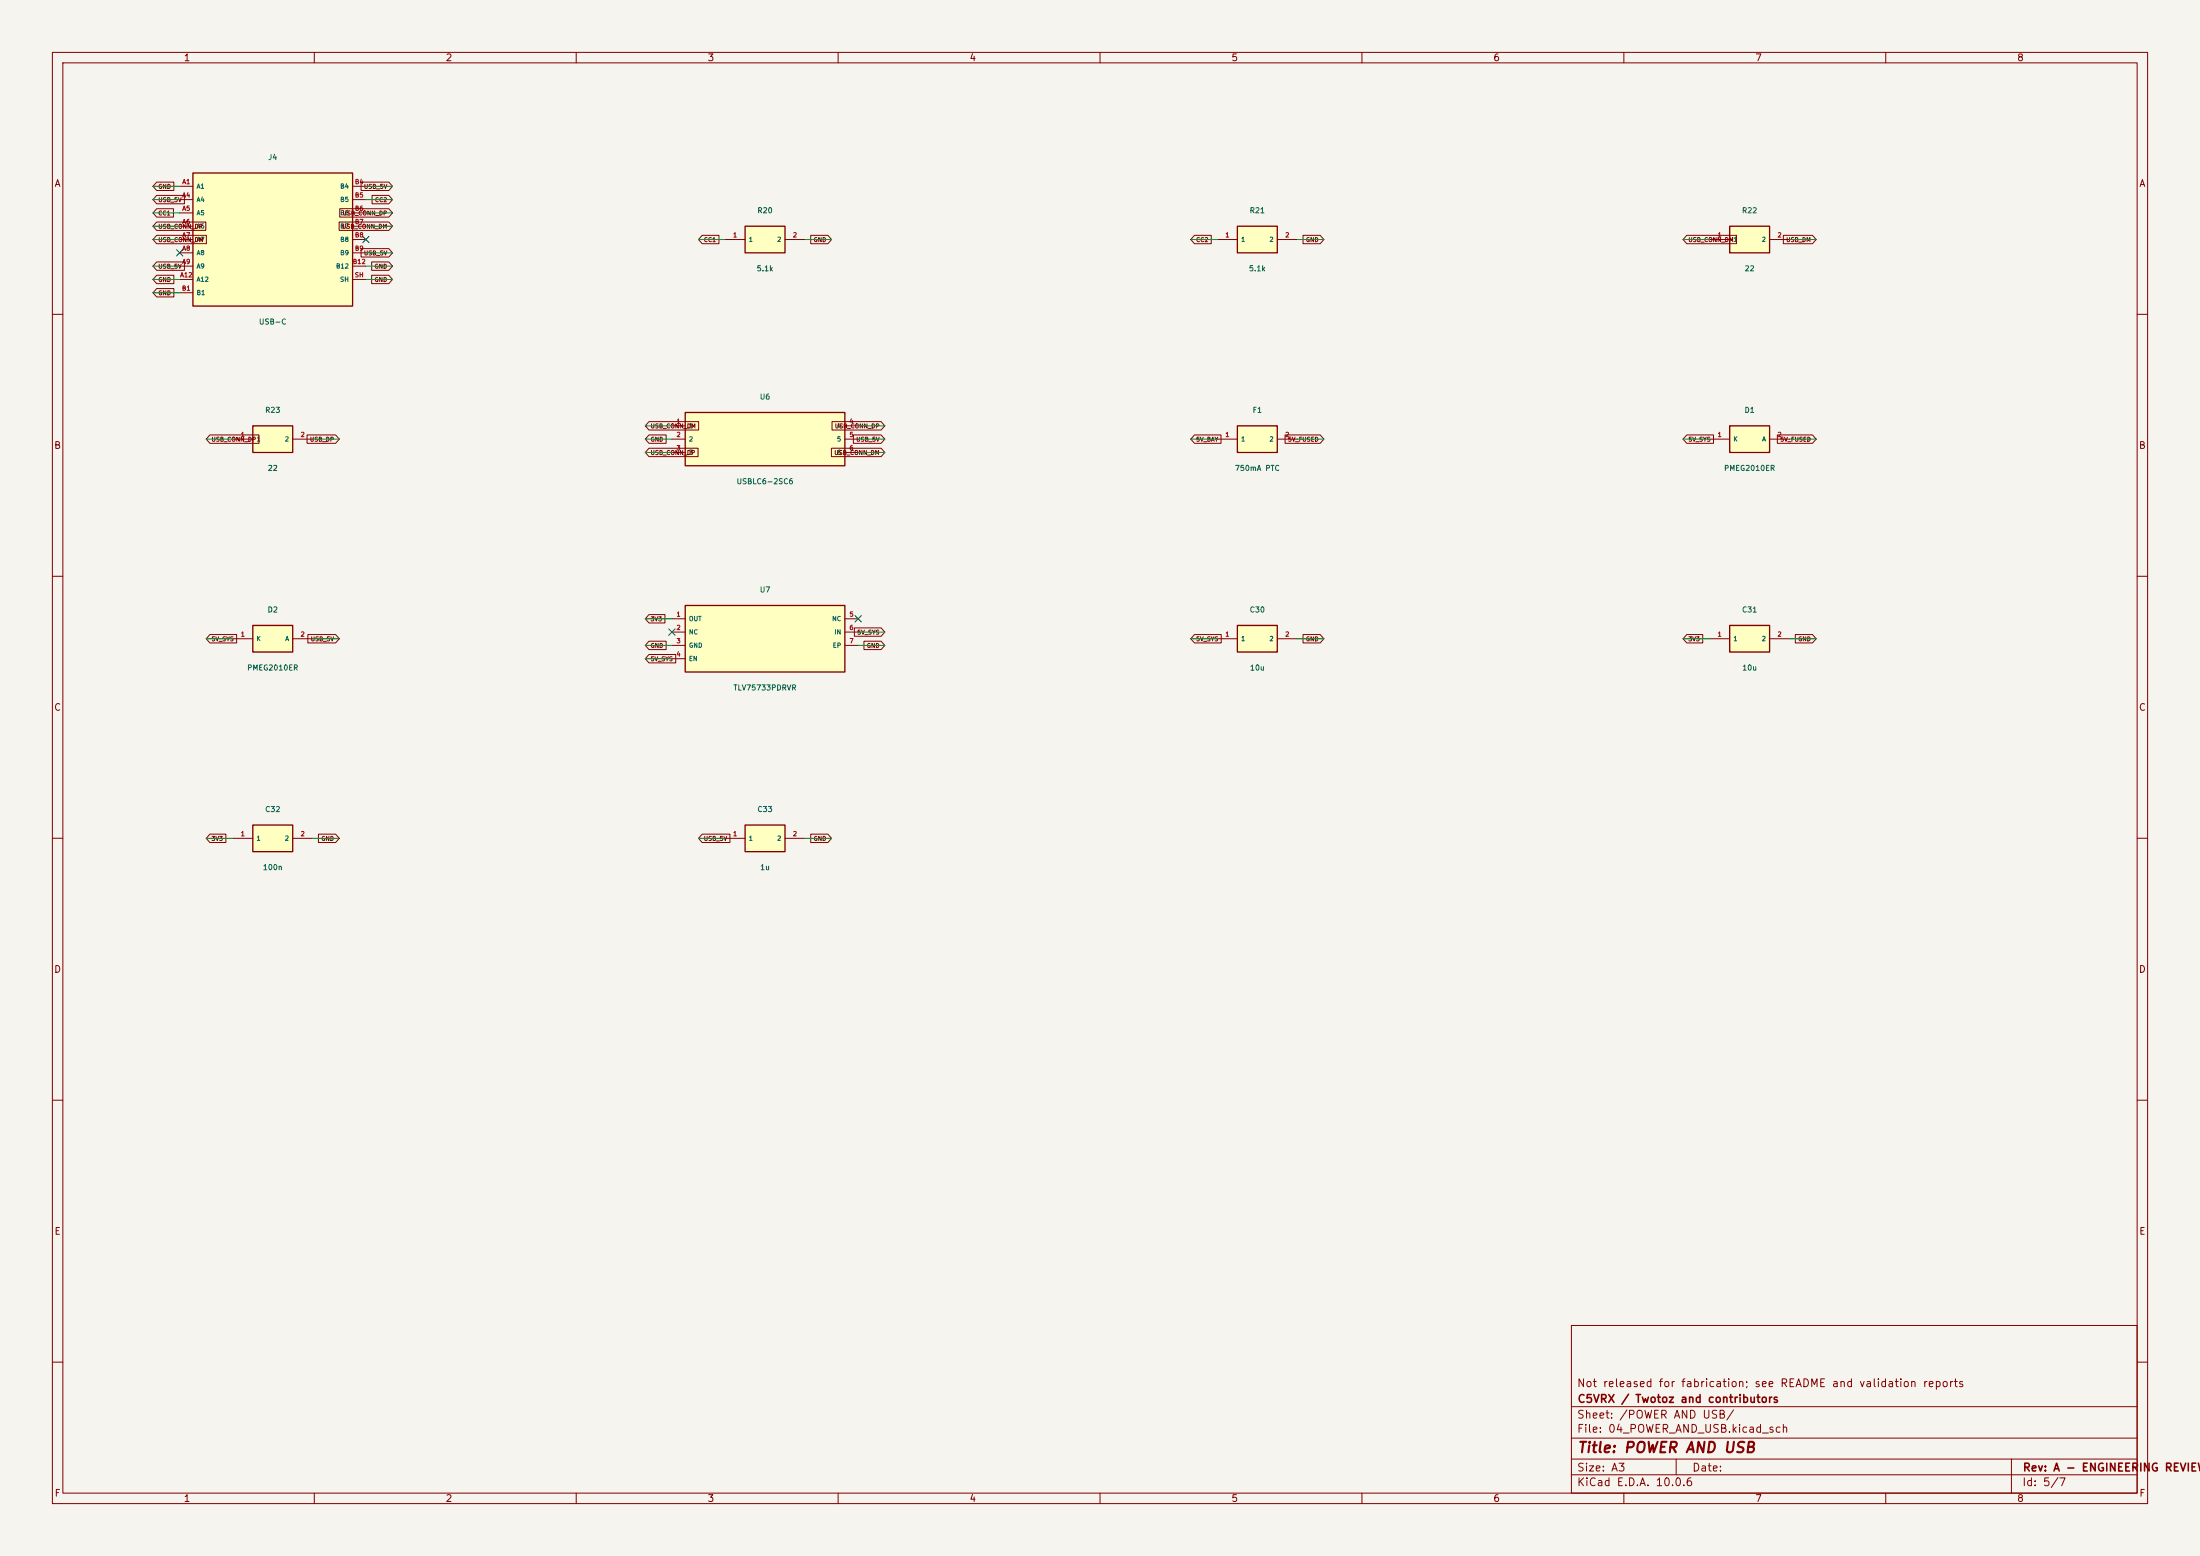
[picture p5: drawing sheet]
(kicad_sch (version 20260306) (generator "eeschema") (generator_version "10.0") (paper "A3") (title_block (title "POWER AND USB") (rev "A - ENGINEERING REVIEW") (company "C5VRX / Twotoz and contributors") (comment 1 "Not released for fabrication; see README and validation reports"))(lib_symbols (symbol "PRO:J4" (pin_names (offset 0.6)) (exclude_from_sim no) (in_bom yes) (on_board yes)(property "Reference" "J4" (at 0 14.7 0) (effects (font (size 1 1)) ))(property "Value" "USB-C" (at 0 -14.7 0) (effects (font (size 1 1)) ))(symbol "J4_0_1" (rectangle (start -15.24 12.7) (end 15.24 -12.7) (stroke (width 0.254) (type default)) (fill (type background))))(symbol "J4_1_1"(pin passive line (at -17.78 10.16 0) (length 2.54) (name "A1" (effects (font (size 0.85 0.85)) )) (number "A1" (effects (font (size 0.85 0.85)) )))(pin passive line (at -17.78 7.62 0) (length 2.54) (name "A4" (effects (font (size 0.85 0.85)) )) (number "A4" (effects (font (size 0.85 0.85)) )))(pin passive line (at -17.78 5.08 0) (length 2.54) (name "A5" (effects (font (size 0.85 0.85)) )) (number "A5" (effects (font (size 0.85 0.85)) )))(pin passive line (at -17.78 2.54 0) (length 2.54) (name "A6" (effects (font (size 0.85 0.85)) )) (number "A6" (effects (font (size 0.85 0.85)) )))(pin passive line (at -17.78 0.0 0) (length 2.54) (name "A7" (effects (font (size 0.85 0.85)) )) (number "A7" (effects (font (size 0.85 0.85)) )))(pin passive line (at -17.78 -2.539999999999999 0) (length 2.54) (name "A8" (effects (font (size 0.85 0.85)) )) (number "A8" (effects (font (size 0.85 0.85)) )))(pin passive line (at -17.78 -5.08 0) (length 2.54) (name "A9" (effects (font (size 0.85 0.85)) )) (number "A9" (effects (font (size 0.85 0.85)) )))(pin passive line (at -17.78 -7.620000000000001 0) (length 2.54) (name "A12" (effects (font (size 0.85 0.85)) )) (number "A12" (effects (font (size 0.85 0.85)) )))(pin passive line (at -17.78 -10.16 0) (length 2.54) (name "B1" (effects (font (size 0.85 0.85)) )) (number "B1" (effects (font (size 0.85 0.85)) )))(pin passive line (at 17.78 10.16 180) (length 2.54) (name "B4" (effects (font (size 0.85 0.85)) )) (number "B4" (effects (font (size 0.85 0.85)) )))(pin passive line (at 17.78 7.62 180) (length 2.54) (name "B5" (effects (font (size 0.85 0.85)) )) (number "B5" (effects (font (size 0.85 0.85)) )))(pin passive line (at 17.78 5.08 180) (length 2.54) (name "B6" (effects (font (size 0.85 0.85)) )) (number "B6" (effects (font (size 0.85 0.85)) )))(pin passive line (at 17.78 2.54 180) (length 2.54) (name "B7" (effects (font (size 0.85 0.85)) )) (number "B7" (effects (font (size 0.85 0.85)) )))(pin passive line (at 17.78 0.0 180) (length 2.54) (name "B8" (effects (font (size 0.85 0.85)) )) (number "B8" (effects (font (size 0.85 0.85)) )))(pin passive line (at 17.78 -2.539999999999999 180) (length 2.54) (name "B9" (effects (font (size 0.85 0.85)) )) (number "B9" (effects (font (size 0.85 0.85)) )))(pin passive line (at 17.78 -5.08 180) (length 2.54) (name "B12" (effects (font (size 0.85 0.85)) )) (number "B12" (effects (font (size 0.85 0.85)) )))(pin passive line (at 17.78 -7.620000000000001 180) (length 2.54) (name "SH" (effects (font (size 0.85 0.85)) )) (number "SH" (effects (font (size 0.85 0.85)) )))))(symbol "PRO:R20" (pin_names (offset 0.6)) (exclude_from_sim no) (in_bom yes) (on_board yes)(property "Reference" "R20" (at 0 4.54 0) (effects (font (size 1 1)) ))(property "Value" "5.1k" (at 0 -4.54 0) (effects (font (size 1 1)) ))(symbol "R20_0_1" (rectangle (start -3.81 2.54) (end 3.81 -2.54) (stroke (width 0.254) (type default)) (fill (type background))))(symbol "R20_1_1"(pin passive line (at -7.62 0 0) (length 3.81) (name "1" (effects (font (size 0.85 0.85)) )) (number "1" (effects (font (size 0.85 0.85)) )))(pin passive line (at 7.62 0 180) (length 3.81) (name "2" (effects (font (size 0.85 0.85)) )) (number "2" (effects (font (size 0.85 0.85)) )))))(symbol "PRO:R21" (pin_names (offset 0.6)) (exclude_from_sim no) (in_bom yes) (on_board yes)(property "Reference" "R21" (at 0 4.54 0) (effects (font (size 1 1)) ))(property "Value" "5.1k" (at 0 -4.54 0) (effects (font (size 1 1)) ))(symbol "R21_0_1" (rectangle (start -3.81 2.54) (end 3.81 -2.54) (stroke (width 0.254) (type default)) (fill (type background))))(symbol "R21_1_1"(pin passive line (at -7.62 0 0) (length 3.81) (name "1" (effects (font (size 0.85 0.85)) )) (number "1" (effects (font (size 0.85 0.85)) )))(pin passive line (at 7.62 0 180) (length 3.81) (name "2" (effects (font (size 0.85 0.85)) )) (number "2" (effects (font (size 0.85 0.85)) )))))(symbol "PRO:R22" (pin_names (offset 0.6)) (exclude_from_sim no) (in_bom yes) (on_board yes)(property "Reference" "R22" (at 0 4.54 0) (effects (font (size 1 1)) ))(property "Value" "22" (at 0 -4.54 0) (effects (font (size 1 1)) ))(symbol "R22_0_1" (rectangle (start -3.81 2.54) (end 3.81 -2.54) (stroke (width 0.254) (type default)) (fill (type background))))(symbol "R22_1_1"(pin passive line (at -7.62 0 0) (length 3.81) (name "1" (effects (font (size 0.85 0.85)) )) (number "1" (effects (font (size 0.85 0.85)) )))(pin passive line (at 7.62 0 180) (length 3.81) (name "2" (effects (font (size 0.85 0.85)) )) (number "2" (effects (font (size 0.85 0.85)) )))))(symbol "PRO:R23" (pin_names (offset 0.6)) (exclude_from_sim no) (in_bom yes) (on_board yes)(property "Reference" "R23" (at 0 4.54 0) (effects (font (size 1 1)) ))(property "Value" "22" (at 0 -4.54 0) (effects (font (size 1 1)) ))(symbol "R23_0_1" (rectangle (start -3.81 2.54) (end 3.81 -2.54) (stroke (width 0.254) (type default)) (fill (type background))))(symbol "R23_1_1"(pin passive line (at -7.62 0 0) (length 3.81) (name "1" (effects (font (size 0.85 0.85)) )) (number "1" (effects (font (size 0.85 0.85)) )))(pin passive line (at 7.62 0 180) (length 3.81) (name "2" (effects (font (size 0.85 0.85)) )) (number "2" (effects (font (size 0.85 0.85)) )))))(symbol "PRO:U6" (pin_names (offset 0.6)) (exclude_from_sim no) (in_bom yes) (on_board yes)(property "Reference" "U6" (at 0 7.08 0) (effects (font (size 1 1)) ))(property "Value" "USBLC6-2SC6" (at 0 -7.08 0) (effects (font (size 1 1)) ))(symbol "U6_0_1" (rectangle (start -15.24 5.08) (end 15.24 -5.08) (stroke (width 0.254) (type default)) (fill (type background))))(symbol "U6_1_1"(pin passive line (at -17.78 2.54 0) (length 2.54) (name "1" (effects (font (size 0.85 0.85)) )) (number "1" (effects (font (size 0.85 0.85)) )))(pin passive line (at -17.78 0.0 0) (length 2.54) (name "2" (effects (font (size 0.85 0.85)) )) (number "2" (effects (font (size 0.85 0.85)) )))(pin passive line (at -17.78 -2.54 0) (length 2.54) (name "3" (effects (font (size 0.85 0.85)) )) (number "3" (effects (font (size 0.85 0.85)) )))(pin passive line (at 17.78 2.54 180) (length 2.54) (name "4" (effects (font (size 0.85 0.85)) )) (number "4" (effects (font (size 0.85 0.85)) )))(pin passive line (at 17.78 0.0 180) (length 2.54) (name "5" (effects (font (size 0.85 0.85)) )) (number "5" (effects (font (size 0.85 0.85)) )))(pin passive line (at 17.78 -2.54 180) (length 2.54) (name "6" (effects (font (size 0.85 0.85)) )) (number "6" (effects (font (size 0.85 0.85)) )))))(symbol "PRO:F1" (pin_names (offset 0.6)) (exclude_from_sim no) (in_bom yes) (on_board yes)(property "Reference" "F1" (at 0 4.54 0) (effects (font (size 1 1)) ))(property "Value" "750mA PTC" (at 0 -4.54 0) (effects (font (size 1 1)) ))(symbol "F1_0_1" (rectangle (start -3.81 2.54) (end 3.81 -2.54) (stroke (width 0.254) (type default)) (fill (type background))))(symbol "F1_1_1"(pin passive line (at -7.62 0 0) (length 3.81) (name "1" (effects (font (size 0.85 0.85)) )) (number "1" (effects (font (size 0.85 0.85)) )))(pin passive line (at 7.62 0 180) (length 3.81) (name "2" (effects (font (size 0.85 0.85)) )) (number "2" (effects (font (size 0.85 0.85)) )))))(symbol "PRO:D1" (pin_names (offset 0.6)) (exclude_from_sim no) (in_bom yes) (on_board yes)(property "Reference" "D1" (at 0 4.54 0) (effects (font (size 1 1)) ))(property "Value" "PMEG2010ER" (at 0 -4.54 0) (effects (font (size 1 1)) ))(symbol "D1_0_1" (rectangle (start -3.81 2.54) (end 3.81 -2.54) (stroke (width 0.254) (type default)) (fill (type background))))(symbol "D1_1_1"(pin passive line (at -7.62 0 0) (length 3.81) (name "K" (effects (font (size 0.85 0.85)) )) (number "1" (effects (font (size 0.85 0.85)) )))(pin passive line (at 7.62 0 180) (length 3.81) (name "A" (effects (font (size 0.85 0.85)) )) (number "2" (effects (font (size 0.85 0.85)) )))))(symbol "PRO:D2" (pin_names (offset 0.6)) (exclude_from_sim no) (in_bom yes) (on_board yes)(property "Reference" "D2" (at 0 4.54 0) (effects (font (size 1 1)) ))(property "Value" "PMEG2010ER" (at 0 -4.54 0) (effects (font (size 1 1)) ))(symbol "D2_0_1" (rectangle (start -3.81 2.54) (end 3.81 -2.54) (stroke (width 0.254) (type default)) (fill (type background))))(symbol "D2_1_1"(pin passive line (at -7.62 0 0) (length 3.81) (name "K" (effects (font (size 0.85 0.85)) )) (number "1" (effects (font (size 0.85 0.85)) )))(pin passive line (at 7.62 0 180) (length 3.81) (name "A" (effects (font (size 0.85 0.85)) )) (number "2" (effects (font (size 0.85 0.85)) )))))(symbol "PRO:U7" (pin_names (offset 0.6)) (exclude_from_sim no) (in_bom yes) (on_board yes)(property "Reference" "U7" (at 0 8.35 0) (effects (font (size 1 1)) ))(property "Value" "TLV75733PDRVR" (at 0 -8.35 0) (effects (font (size 1 1)) ))(symbol "U7_0_1" (rectangle (start -15.24 6.35) (end 15.24 -6.35) (stroke (width 0.254) (type default)) (fill (type background))))(symbol "U7_1_1"(pin passive line (at -17.78 3.81 0) (length 2.54) (name "OUT" (effects (font (size 0.85 0.85)) )) (number "1" (effects (font (size 0.85 0.85)) )))(pin passive line (at -17.78 1.27 0) (length 2.54) (name "NC" (effects (font (size 0.85 0.85)) )) (number "2" (effects (font (size 0.85 0.85)) )))(pin passive line (at -17.78 -1.27 0) (length 2.54) (name "GND" (effects (font (size 0.85 0.85)) )) (number "3" (effects (font (size 0.85 0.85)) )))(pin passive line (at -17.78 -3.81 0) (length 2.54) (name "EN" (effects (font (size 0.85 0.85)) )) (number "4" (effects (font (size 0.85 0.85)) )))(pin passive line (at 17.78 3.81 180) (length 2.54) (name "NC" (effects (font (size 0.85 0.85)) )) (number "5" (effects (font (size 0.85 0.85)) )))(pin passive line (at 17.78 1.27 180) (length 2.54) (name "IN" (effects (font (size 0.85 0.85)) )) (number "6" (effects (font (size 0.85 0.85)) )))(pin passive line (at 17.78 -1.27 180) (length 2.54) (name "EP" (effects (font (size 0.85 0.85)) )) (number "7" (effects (font (size 0.85 0.85)) )))))(symbol "PRO:C30" (pin_names (offset 0.6)) (exclude_from_sim no) (in_bom yes) (on_board yes)(property "Reference" "C30" (at 0 4.54 0) (effects (font (size 1 1)) ))(property "Value" "10u" (at 0 -4.54 0) (effects (font (size 1 1)) ))(symbol "C30_0_1" (rectangle (start -3.81 2.54) (end 3.81 -2.54) (stroke (width 0.254) (type default)) (fill (type background))))(symbol "C30_1_1"(pin passive line (at -7.62 0 0) (length 3.81) (name "1" (effects (font (size 0.85 0.85)) )) (number "1" (effects (font (size 0.85 0.85)) )))(pin passive line (at 7.62 0 180) (length 3.81) (name "2" (effects (font (size 0.85 0.85)) )) (number "2" (effects (font (size 0.85 0.85)) )))))(symbol "PRO:C31" (pin_names (offset 0.6)) (exclude_from_sim no) (in_bom yes) (on_board yes)(property "Reference" "C31" (at 0 4.54 0) (effects (font (size 1 1)) ))(property "Value" "10u" (at 0 -4.54 0) (effects (font (size 1 1)) ))(symbol "C31_0_1" (rectangle (start -3.81 2.54) (end 3.81 -2.54) (stroke (width 0.254) (type default)) (fill (type background))))(symbol "C31_1_1"(pin passive line (at -7.62 0 0) (length 3.81) (name "1" (effects (font (size 0.85 0.85)) )) (number "1" (effects (font (size 0.85 0.85)) )))(pin passive line (at 7.62 0 180) (length 3.81) (name "2" (effects (font (size 0.85 0.85)) )) (number "2" (effects (font (size 0.85 0.85)) )))))(symbol "PRO:C32" (pin_names (offset 0.6)) (exclude_from_sim no) (in_bom yes) (on_board yes)(property "Reference" "C32" (at 0 4.54 0) (effects (font (size 1 1)) ))(property "Value" "100n" (at 0 -4.54 0) (effects (font (size 1 1)) ))(symbol "C32_0_1" (rectangle (start -3.81 2.54) (end 3.81 -2.54) (stroke (width 0.254) (type default)) (fill (type background))))(symbol "C32_1_1"(pin passive line (at -7.62 0 0) (length 3.81) (name "1" (effects (font (size 0.85 0.85)) )) (number "1" (effects (font (size 0.85 0.85)) )))(pin passive line (at 7.62 0 180) (length 3.81) (name "2" (effects (font (size 0.85 0.85)) )) (number "2" (effects (font (size 0.85 0.85)) )))))(symbol "PRO:C33" (pin_names (offset 0.6)) (exclude_from_sim no) (in_bom yes) (on_board yes)(property "Reference" "C33" (at 0 4.54 0) (effects (font (size 1 1)) ))(property "Value" "1u" (at 0 -4.54 0) (effects (font (size 1 1)) ))(symbol "C33_0_1" (rectangle (start -3.81 2.54) (end 3.81 -2.54) (stroke (width 0.254) (type default)) (fill (type background))))(symbol "C33_1_1"(pin passive line (at -7.62 0 0) (length 3.81) (name "1" (effects (font (size 0.85 0.85)) )) (number "1" (effects (font (size 0.85 0.85)) )))(pin passive line (at 7.62 0 180) (length 3.81) (name "2" (effects (font (size 0.85 0.85)) )) (number "2" (effects (font (size 0.85 0.85)) ))))))(symbol (lib_id "PRO:J4") (at 52.07 45.72 0) (unit 1) (exclude_from_sim no) (in_bom yes) (on_board yes) (dnp no)(property "Reference" "J4" (at 52.07 30.019999999999996 0) (effects (font (size 1 1)) ))(property "Value" "USB-C" (at 52.07 61.42 0) (effects (font (size 1 1)) ))(property "Footprint" "PRO:Connector_USB__USB_C_Receptacle_HRO_TYPE-C-31-M-12" (at 52.07 45.72 0) (effects (font (size 1 1)) (hide yes)))(property "Datasheet" "" (at 52.07 45.72 0) (effects (font (size 1 1)) (hide yes)))(property "MPN" "TYPE-C-31-M-12" (at 52.07 45.72 0) (effects (font (size 1 1)) (hide yes)))(pin "A1")(pin "A4")(pin "A5")(pin "A6")(pin "A7")(pin "A8")(pin "A9")(pin "A12")(pin "B1")(pin "B4")(pin "B5")(pin "B6")(pin "B7")(pin "B8")(pin "B9")(pin "B12")(pin "SH"))(wire (pts (xy 34.29 35.56) (xy 29.21 35.56)) (stroke (width 0) (type default)))(global_label "GND" (shape input) (at 29.21 35.56 0) (effects (font (size 0.8 0.8)) (justify left))(property "Intersheetrefs" "${INTERSHEET_REFS}" (at 29.21 35.56 0) (effects (font (size 0.8 0.8)) (hide yes))))(wire (pts (xy 34.29 38.1) (xy 29.21 38.1)) (stroke (width 0) (type default)))(global_label "USB_5V" (shape input) (at 29.21 38.1 0) (effects (font (size 0.8 0.8)) (justify left))(property "Intersheetrefs" "${INTERSHEET_REFS}" (at 29.21 38.1 0) (effects (font (size 0.8 0.8)) (hide yes))))(wire (pts (xy 34.29 40.64) (xy 29.21 40.64)) (stroke (width 0) (type default)))(global_label "CC1" (shape input) (at 29.21 40.64 0) (effects (font (size 0.8 0.8)) (justify left))(property "Intersheetrefs" "${INTERSHEET_REFS}" (at 29.21 40.64 0) (effects (font (size 0.8 0.8)) (hide yes))))(wire (pts (xy 34.29 43.18) (xy 29.21 43.18)) (stroke (width 0) (type default)))(global_label "USB_CONN_DP" (shape input) (at 29.21 43.18 0) (effects (font (size 0.8 0.8)) (justify left))(property "Intersheetrefs" "${INTERSHEET_REFS}" (at 29.21 43.18 0) (effects (font (size 0.8 0.8)) (hide yes))))(wire (pts (xy 34.29 45.72) (xy 29.21 45.72)) (stroke (width 0) (type default)))(global_label "USB_CONN_DM" (shape input) (at 29.21 45.72 0) (effects (font (size 0.8 0.8)) (justify left))(property "Intersheetrefs" "${INTERSHEET_REFS}" (at 29.21 45.72 0) (effects (font (size 0.8 0.8)) (hide yes))))(no_connect (at 34.29 48.26))(wire (pts (xy 34.29 50.8) (xy 29.21 50.8)) (stroke (width 0) (type default)))(global_label "USB_5V" (shape input) (at 29.21 50.8 0) (effects (font (size 0.8 0.8)) (justify left))(property "Intersheetrefs" "${INTERSHEET_REFS}" (at 29.21 50.8 0) (effects (font (size 0.8 0.8)) (hide yes))))(wire (pts (xy 34.29 53.34) (xy 29.21 53.34)) (stroke (width 0) (type default)))(global_label "GND" (shape input) (at 29.21 53.34 0) (effects (font (size 0.8 0.8)) (justify left))(property "Intersheetrefs" "${INTERSHEET_REFS}" (at 29.21 53.34 0) (effects (font (size 0.8 0.8)) (hide yes))))(wire (pts (xy 34.29 55.88) (xy 29.21 55.88)) (stroke (width 0) (type default)))(global_label "GND" (shape input) (at 29.21 55.88 0) (effects (font (size 0.8 0.8)) (justify left))(property "Intersheetrefs" "${INTERSHEET_REFS}" (at 29.21 55.88 0) (effects (font (size 0.8 0.8)) (hide yes))))(wire (pts (xy 69.85 35.56) (xy 74.93 35.56)) (stroke (width 0) (type default)))(global_label "USB_5V" (shape input) (at 74.93 35.56 180) (effects (font (size 0.8 0.8)) (justify right))(property "Intersheetrefs" "${INTERSHEET_REFS}" (at 74.93 35.56 0) (effects (font (size 0.8 0.8)) (hide yes))))(wire (pts (xy 69.85 38.1) (xy 74.93 38.1)) (stroke (width 0) (type default)))(global_label "CC2" (shape input) (at 74.93 38.1 180) (effects (font (size 0.8 0.8)) (justify right))(property "Intersheetrefs" "${INTERSHEET_REFS}" (at 74.93 38.1 0) (effects (font (size 0.8 0.8)) (hide yes))))(wire (pts (xy 69.85 40.64) (xy 74.93 40.64)) (stroke (width 0) (type default)))(global_label "USB_CONN_DP" (shape input) (at 74.93 40.64 180) (effects (font (size 0.8 0.8)) (justify right))(property "Intersheetrefs" "${INTERSHEET_REFS}" (at 74.93 40.64 0) (effects (font (size 0.8 0.8)) (hide yes))))(wire (pts (xy 69.85 43.18) (xy 74.93 43.18)) (stroke (width 0) (type default)))(global_label "USB_CONN_DM" (shape input) (at 74.93 43.18 180) (effects (font (size 0.8 0.8)) (justify right))(property "Intersheetrefs" "${INTERSHEET_REFS}" (at 74.93 43.18 0) (effects (font (size 0.8 0.8)) (hide yes))))(no_connect (at 69.85 45.72))(wire (pts (xy 69.85 48.26) (xy 74.93 48.26)) (stroke (width 0) (type default)))(global_label "USB_5V" (shape input) (at 74.93 48.26 180) (effects (font (size 0.8 0.8)) (justify right))(property "Intersheetrefs" "${INTERSHEET_REFS}" (at 74.93 48.26 0) (effects (font (size 0.8 0.8)) (hide yes))))(wire (pts (xy 69.85 50.8) (xy 74.93 50.8)) (stroke (width 0) (type default)))(global_label "GND" (shape input) (at 74.93 50.8 180) (effects (font (size 0.8 0.8)) (justify right))(property "Intersheetrefs" "${INTERSHEET_REFS}" (at 74.93 50.8 0) (effects (font (size 0.8 0.8)) (hide yes))))(wire (pts (xy 69.85 53.34) (xy 74.93 53.34)) (stroke (width 0) (type default)))(global_label "GND" (shape input) (at 74.93 53.34 180) (effects (font (size 0.8 0.8)) (justify right))(property "Intersheetrefs" "${INTERSHEET_REFS}" (at 74.93 53.34 0) (effects (font (size 0.8 0.8)) (hide yes))))(symbol (lib_id "PRO:R20") (at 146.05 45.72 0) (unit 1) (exclude_from_sim no) (in_bom yes) (on_board yes) (dnp no)(property "Reference" "R20" (at 146.05 40.18 0) (effects (font (size 1 1)) ))(property "Value" "5.1k" (at 146.05 51.26 0) (effects (font (size 1 1)) ))(property "Footprint" "PRO:Resistor_SMD__R_0402_1005Metric" (at 146.05 45.72 0) (effects (font (size 1 1)) (hide yes)))(property "Datasheet" "" (at 146.05 45.72 0) (effects (font (size 1 1)) (hide yes)))(property "MPN" "RC0402FR-075K1L" (at 146.05 45.72 0) (effects (font (size 1 1)) (hide yes)))(pin "1")(pin "2"))(wire (pts (xy 138.43 45.72) (xy 133.35 45.72)) (stroke (width 0) (type default)))(global_label "CC1" (shape input) (at 133.35 45.72 0) (effects (font (size 0.8 0.8)) (justify left))(property "Intersheetrefs" "${INTERSHEET_REFS}" (at 133.35 45.72 0) (effects (font (size 0.8 0.8)) (hide yes))))(wire (pts (xy 153.67 45.72) (xy 158.75 45.72)) (stroke (width 0) (type default)))(global_label "GND" (shape input) (at 158.75 45.72 180) (effects (font (size 0.8 0.8)) (justify right))(property "Intersheetrefs" "${INTERSHEET_REFS}" (at 158.75 45.72 0) (effects (font (size 0.8 0.8)) (hide yes))))(symbol (lib_id "PRO:R21") (at 240.03 45.72 0) (unit 1) (exclude_from_sim no) (in_bom yes) (on_board yes) (dnp no)(property "Reference" "R21" (at 240.03 40.18 0) (effects (font (size 1 1)) ))(property "Value" "5.1k" (at 240.03 51.26 0) (effects (font (size 1 1)) ))(property "Footprint" "PRO:Resistor_SMD__R_0402_1005Metric" (at 240.03 45.72 0) (effects (font (size 1 1)) (hide yes)))(property "Datasheet" "" (at 240.03 45.72 0) (effects (font (size 1 1)) (hide yes)))(property "MPN" "RC0402FR-075K1L" (at 240.03 45.72 0) (effects (font (size 1 1)) (hide yes)))(pin "1")(pin "2"))(wire (pts (xy 232.41 45.72) (xy 227.33 45.72)) (stroke (width 0) (type default)))(global_label "CC2" (shape input) (at 227.33 45.72 0) (effects (font (size 0.8 0.8)) (justify left))(property "Intersheetrefs" "${INTERSHEET_REFS}" (at 227.33 45.72 0) (effects (font (size 0.8 0.8)) (hide yes))))(wire (pts (xy 247.65 45.72) (xy 252.73 45.72)) (stroke (width 0) (type default)))(global_label "GND" (shape input) (at 252.73 45.72 180) (effects (font (size 0.8 0.8)) (justify right))(property "Intersheetrefs" "${INTERSHEET_REFS}" (at 252.73 45.72 0) (effects (font (size 0.8 0.8)) (hide yes))))(symbol (lib_id "PRO:R22") (at 334.01 45.72 0) (unit 1) (exclude_from_sim no) (in_bom yes) (on_board yes) (dnp no)(property "Reference" "R22" (at 334.01 40.18 0) (effects (font (size 1 1)) ))(property "Value" "22" (at 334.01 51.26 0) (effects (font (size 1 1)) ))(property "Footprint" "PRO:Resistor_SMD__R_0402_1005Metric" (at 334.01 45.72 0) (effects (font (size 1 1)) (hide yes)))(property "Datasheet" "" (at 334.01 45.72 0) (effects (font (size 1 1)) (hide yes)))(property "MPN" "RC0402FR-0722RL" (at 334.01 45.72 0) (effects (font (size 1 1)) (hide yes)))(pin "1")(pin "2"))(wire (pts (xy 326.39 45.72) (xy 321.31 45.72)) (stroke (width 0) (type default)))(global_label "USB_CONN_DM" (shape input) (at 321.31 45.72 0) (effects (font (size 0.8 0.8)) (justify left))(property "Intersheetrefs" "${INTERSHEET_REFS}" (at 321.31 45.72 0) (effects (font (size 0.8 0.8)) (hide yes))))(wire (pts (xy 341.63 45.72) (xy 346.71 45.72)) (stroke (width 0) (type default)))(global_label "USB_DM" (shape input) (at 346.71 45.72 180) (effects (font (size 0.8 0.8)) (justify right))(property "Intersheetrefs" "${INTERSHEET_REFS}" (at 346.71 45.72 0) (effects (font (size 0.8 0.8)) (hide yes))))(symbol (lib_id "PRO:R23") (at 52.07 83.82000000000001 0) (unit 1) (exclude_from_sim no) (in_bom yes) (on_board yes) (dnp no)(property "Reference" "R23" (at 52.07 78.28 0) (effects (font (size 1 1)) ))(property "Value" "22" (at 52.07 89.36000000000001 0) (effects (font (size 1 1)) ))(property "Footprint" "PRO:Resistor_SMD__R_0402_1005Metric" (at 52.07 83.82000000000001 0) (effects (font (size 1 1)) (hide yes)))(property "Datasheet" "" (at 52.07 83.82000000000001 0) (effects (font (size 1 1)) (hide yes)))(property "MPN" "RC0402FR-0722RL" (at 52.07 83.82000000000001 0) (effects (font (size 1 1)) (hide yes)))(pin "1")(pin "2"))(wire (pts (xy 44.45 83.82) (xy 39.37 83.82)) (stroke (width 0) (type default)))(global_label "USB_CONN_DP" (shape input) (at 39.37 83.82 0) (effects (font (size 0.8 0.8)) (justify left))(property "Intersheetrefs" "${INTERSHEET_REFS}" (at 39.37 83.82 0) (effects (font (size 0.8 0.8)) (hide yes))))(wire (pts (xy 59.69 83.82) (xy 64.77 83.82)) (stroke (width 0) (type default)))(global_label "USB_DP" (shape input) (at 64.77 83.82 180) (effects (font (size 0.8 0.8)) (justify right))(property "Intersheetrefs" "${INTERSHEET_REFS}" (at 64.77 83.82 0) (effects (font (size 0.8 0.8)) (hide yes))))(symbol (lib_id "PRO:U6") (at 146.05 83.82000000000001 0) (unit 1) (exclude_from_sim no) (in_bom yes) (on_board yes) (dnp no)(property "Reference" "U6" (at 146.05 75.74000000000001 0) (effects (font (size 1 1)) ))(property "Value" "USBLC6-2SC6" (at 146.05 91.9 0) (effects (font (size 1 1)) ))(property "Footprint" "PRO:Package_TO_SOT_SMD__SOT-23-6" (at 146.05 83.82000000000001 0) (effects (font (size 1 1)) (hide yes)))(property "Datasheet" "" (at 146.05 83.82000000000001 0) (effects (font (size 1 1)) (hide yes)))(property "MPN" "USBLC6-2SC6" (at 146.05 83.82000000000001 0) (effects (font (size 1 1)) (hide yes)))(pin "1")(pin "2")(pin "3")(pin "4")(pin "5")(pin "6"))(wire (pts (xy 128.27 81.28) (xy 123.19 81.28)) (stroke (width 0) (type default)))(global_label "USB_CONN_DM" (shape input) (at 123.19 81.28 0) (effects (font (size 0.8 0.8)) (justify left))(property "Intersheetrefs" "${INTERSHEET_REFS}" (at 123.19 81.28 0) (effects (font (size 0.8 0.8)) (hide yes))))(wire (pts (xy 128.27 83.82) (xy 123.19 83.82)) (stroke (width 0) (type default)))(global_label "GND" (shape input) (at 123.19 83.82 0) (effects (font (size 0.8 0.8)) (justify left))(property "Intersheetrefs" "${INTERSHEET_REFS}" (at 123.19 83.82 0) (effects (font (size 0.8 0.8)) (hide yes))))(wire (pts (xy 128.27 86.36) (xy 123.19 86.36)) (stroke (width 0) (type default)))(global_label "USB_CONN_DP" (shape input) (at 123.19 86.36 0) (effects (font (size 0.8 0.8)) (justify left))(property "Intersheetrefs" "${INTERSHEET_REFS}" (at 123.19 86.36 0) (effects (font (size 0.8 0.8)) (hide yes))))(wire (pts (xy 163.83 81.28) (xy 168.91 81.28)) (stroke (width 0) (type default)))(global_label "USB_CONN_DP" (shape input) (at 168.91 81.28 180) (effects (font (size 0.8 0.8)) (justify right))(property "Intersheetrefs" "${INTERSHEET_REFS}" (at 168.91 81.28 0) (effects (font (size 0.8 0.8)) (hide yes))))(wire (pts (xy 163.83 83.82) (xy 168.91 83.82)) (stroke (width 0) (type default)))(global_label "USB_5V" (shape input) (at 168.91 83.82 180) (effects (font (size 0.8 0.8)) (justify right))(property "Intersheetrefs" "${INTERSHEET_REFS}" (at 168.91 83.82 0) (effects (font (size 0.8 0.8)) (hide yes))))(wire (pts (xy 163.83 86.36) (xy 168.91 86.36)) (stroke (width 0) (type default)))(global_label "USB_CONN_DM" (shape input) (at 168.91 86.36 180) (effects (font (size 0.8 0.8)) (justify right))(property "Intersheetrefs" "${INTERSHEET_REFS}" (at 168.91 86.36 0) (effects (font (size 0.8 0.8)) (hide yes))))(symbol (lib_id "PRO:F1") (at 240.03 83.82000000000001 0) (unit 1) (exclude_from_sim no) (in_bom yes) (on_board yes) (dnp no)(property "Reference" "F1" (at 240.03 78.28 0) (effects (font (size 1 1)) ))(property "Value" "750mA PTC" (at 240.03 89.36000000000001 0) (effects (font (size 1 1)) ))(property "Footprint" "PRO:Fuse__Fuse_1206_3216Metric" (at 240.03 83.82000000000001 0) (effects (font (size 1 1)) (hide yes)))(property "Datasheet" "" (at 240.03 83.82000000000001 0) (effects (font (size 1 1)) (hide yes)))(property "MPN" "1206L075/13.2WR" (at 240.03 83.82000000000001 0) (effects (font (size 1 1)) (hide yes)))(pin "1")(pin "2"))(wire (pts (xy 232.41 83.82) (xy 227.33 83.82)) (stroke (width 0) (type default)))(global_label "5V_BAY" (shape input) (at 227.33 83.82 0) (effects (font (size 0.8 0.8)) (justify left))(property "Intersheetrefs" "${INTERSHEET_REFS}" (at 227.33 83.82 0) (effects (font (size 0.8 0.8)) (hide yes))))(wire (pts (xy 247.65 83.82) (xy 252.73 83.82)) (stroke (width 0) (type default)))(global_label "5V_FUSED" (shape input) (at 252.73 83.82 180) (effects (font (size 0.8 0.8)) (justify right))(property "Intersheetrefs" "${INTERSHEET_REFS}" (at 252.73 83.82 0) (effects (font (size 0.8 0.8)) (hide yes))))(symbol (lib_id "PRO:D1") (at 334.01 83.82000000000001 0) (unit 1) (exclude_from_sim no) (in_bom yes) (on_board yes) (dnp no)(property "Reference" "D1" (at 334.01 78.28 0) (effects (font (size 1 1)) ))(property "Value" "PMEG2010ER" (at 334.01 89.36000000000001 0) (effects (font (size 1 1)) ))(property "Footprint" "PRO:Diode_SMD__Nexperia_CFP3_SOD-123W" (at 334.01 83.82000000000001 0) (effects (font (size 1 1)) (hide yes)))(property "Datasheet" "" (at 334.01 83.82000000000001 0) (effects (font (size 1 1)) (hide yes)))(property "MPN" "PMEG2010ER,115" (at 334.01 83.82000000000001 0) (effects (font (size 1 1)) (hide yes)))(pin "1")(pin "2"))(wire (pts (xy 326.39 83.82) (xy 321.31 83.82)) (stroke (width 0) (type default)))(global_label "5V_SYS" (shape input) (at 321.31 83.82 0) (effects (font (size 0.8 0.8)) (justify left))(property "Intersheetrefs" "${INTERSHEET_REFS}" (at 321.31 83.82 0) (effects (font (size 0.8 0.8)) (hide yes))))(wire (pts (xy 341.63 83.82) (xy 346.71 83.82)) (stroke (width 0) (type default)))(global_label "5V_FUSED" (shape input) (at 346.71 83.82 180) (effects (font (size 0.8 0.8)) (justify right))(property "Intersheetrefs" "${INTERSHEET_REFS}" (at 346.71 83.82 0) (effects (font (size 0.8 0.8)) (hide yes))))(symbol (lib_id "PRO:D2") (at 52.07 121.92 0) (unit 1) (exclude_from_sim no) (in_bom yes) (on_board yes) (dnp no)(property "Reference" "D2" (at 52.07 116.38 0) (effects (font (size 1 1)) ))(property "Value" "PMEG2010ER" (at 52.07 127.46000000000001 0) (effects (font (size 1 1)) ))(property "Footprint" "PRO:Diode_SMD__Nexperia_CFP3_SOD-123W" (at 52.07 121.92 0) (effects (font (size 1 1)) (hide yes)))(property "Datasheet" "" (at 52.07 121.92 0) (effects (font (size 1 1)) (hide yes)))(property "MPN" "PMEG2010ER,115" (at 52.07 121.92 0) (effects (font (size 1 1)) (hide yes)))(pin "1")(pin "2"))(wire (pts (xy 44.45 121.92) (xy 39.37 121.92)) (stroke (width 0) (type default)))(global_label "5V_SYS" (shape input) (at 39.37 121.92 0) (effects (font (size 0.8 0.8)) (justify left))(property "Intersheetrefs" "${INTERSHEET_REFS}" (at 39.37 121.92 0) (effects (font (size 0.8 0.8)) (hide yes))))(wire (pts (xy 59.69 121.92) (xy 64.77 121.92)) (stroke (width 0) (type default)))(global_label "USB_5V" (shape input) (at 64.77 121.92 180) (effects (font (size 0.8 0.8)) (justify right))(property "Intersheetrefs" "${INTERSHEET_REFS}" (at 64.77 121.92 0) (effects (font (size 0.8 0.8)) (hide yes))))(symbol (lib_id "PRO:U7") (at 146.05 121.92 0) (unit 1) (exclude_from_sim no) (in_bom yes) (on_board yes) (dnp no)(property "Reference" "U7" (at 146.05 112.57000000000001 0) (effects (font (size 1 1)) ))(property "Value" "TLV75733PDRVR" (at 146.05 131.27 0) (effects (font (size 1 1)) ))(property "Footprint" "PRO:Package_DFN_QFN__DFN-6-1EP_2x2mm_P0.65mm_EP1x1.6mm" (at 146.05 121.92 0) (effects (font (size 1 1)) (hide yes)))(property "Datasheet" "" (at 146.05 121.92 0) (effects (font (size 1 1)) (hide yes)))(property "MPN" "TLV75733PDRVR" (at 146.05 121.92 0) (effects (font (size 1 1)) (hide yes)))(pin "1")(pin "2")(pin "3")(pin "4")(pin "5")(pin "6")(pin "7"))(wire (pts (xy 128.27 118.11) (xy 123.19 118.11)) (stroke (width 0) (type default)))(global_label "3V3" (shape input) (at 123.19 118.11 0) (effects (font (size 0.8 0.8)) (justify left))(property "Intersheetrefs" "${INTERSHEET_REFS}" (at 123.19 118.11 0) (effects (font (size 0.8 0.8)) (hide yes))))(no_connect (at 128.27 120.65))(wire (pts (xy 128.27 123.19) (xy 123.19 123.19)) (stroke (width 0) (type default)))(global_label "GND" (shape input) (at 123.19 123.19 0) (effects (font (size 0.8 0.8)) (justify left))(property "Intersheetrefs" "${INTERSHEET_REFS}" (at 123.19 123.19 0) (effects (font (size 0.8 0.8)) (hide yes))))(wire (pts (xy 128.27 125.73) (xy 123.19 125.73)) (stroke (width 0) (type default)))(global_label "5V_SYS" (shape input) (at 123.19 125.73 0) (effects (font (size 0.8 0.8)) (justify left))(property "Intersheetrefs" "${INTERSHEET_REFS}" (at 123.19 125.73 0) (effects (font (size 0.8 0.8)) (hide yes))))(no_connect (at 163.83 118.11))(wire (pts (xy 163.83 120.65) (xy 168.91 120.65)) (stroke (width 0) (type default)))(global_label "5V_SYS" (shape input) (at 168.91 120.65 180) (effects (font (size 0.8 0.8)) (justify right))(property "Intersheetrefs" "${INTERSHEET_REFS}" (at 168.91 120.65 0) (effects (font (size 0.8 0.8)) (hide yes))))(wire (pts (xy 163.83 123.19) (xy 168.91 123.19)) (stroke (width 0) (type default)))(global_label "GND" (shape input) (at 168.91 123.19 180) (effects (font (size 0.8 0.8)) (justify right))(property "Intersheetrefs" "${INTERSHEET_REFS}" (at 168.91 123.19 0) (effects (font (size 0.8 0.8)) (hide yes))))(symbol (lib_id "PRO:C30") (at 240.03 121.92 0) (unit 1) (exclude_from_sim no) (in_bom yes) (on_board yes) (dnp no)(property "Reference" "C30" (at 240.03 116.38 0) (effects (font (size 1 1)) ))(property "Value" "10u" (at 240.03 127.46000000000001 0) (effects (font (size 1 1)) ))(property "Footprint" "PRO:Capacitor_SMD__C_0603_1608Metric" (at 240.03 121.92 0) (effects (font (size 1 1)) (hide yes)))(property "Datasheet" "" (at 240.03 121.92 0) (effects (font (size 1 1)) (hide yes)))(property "MPN" "GRM188R61A106KE69D" (at 240.03 121.92 0) (effects (font (size 1 1)) (hide yes)))(pin "1")(pin "2"))(wire (pts (xy 232.41 121.92) (xy 227.33 121.92)) (stroke (width 0) (type default)))(global_label "5V_SYS" (shape input) (at 227.33 121.92 0) (effects (font (size 0.8 0.8)) (justify left))(property "Intersheetrefs" "${INTERSHEET_REFS}" (at 227.33 121.92 0) (effects (font (size 0.8 0.8)) (hide yes))))(wire (pts (xy 247.65 121.92) (xy 252.73 121.92)) (stroke (width 0) (type default)))(global_label "GND" (shape input) (at 252.73 121.92 180) (effects (font (size 0.8 0.8)) (justify right))(property "Intersheetrefs" "${INTERSHEET_REFS}" (at 252.73 121.92 0) (effects (font (size 0.8 0.8)) (hide yes))))(symbol (lib_id "PRO:C31") (at 334.01 121.92 0) (unit 1) (exclude_from_sim no) (in_bom yes) (on_board yes) (dnp no)(property "Reference" "C31" (at 334.01 116.38 0) (effects (font (size 1 1)) ))(property "Value" "10u" (at 334.01 127.46000000000001 0) (effects (font (size 1 1)) ))(property "Footprint" "PRO:Capacitor_SMD__C_0603_1608Metric" (at 334.01 121.92 0) (effects (font (size 1 1)) (hide yes)))(property "Datasheet" "" (at 334.01 121.92 0) (effects (font (size 1 1)) (hide yes)))(property "MPN" "GRM188R61A106KE69D" (at 334.01 121.92 0) (effects (font (size 1 1)) (hide yes)))(pin "1")(pin "2"))(wire (pts (xy 326.39 121.92) (xy 321.31 121.92)) (stroke (width 0) (type default)))(global_label "3V3" (shape input) (at 321.31 121.92 0) (effects (font (size 0.8 0.8)) (justify left))(property "Intersheetrefs" "${INTERSHEET_REFS}" (at 321.31 121.92 0) (effects (font (size 0.8 0.8)) (hide yes))))(wire (pts (xy 341.63 121.92) (xy 346.71 121.92)) (stroke (width 0) (type default)))(global_label "GND" (shape input) (at 346.71 121.92 180) (effects (font (size 0.8 0.8)) (justify right))(property "Intersheetrefs" "${INTERSHEET_REFS}" (at 346.71 121.92 0) (effects (font (size 0.8 0.8)) (hide yes))))(symbol (lib_id "PRO:C32") (at 52.07 160.02 0) (unit 1) (exclude_from_sim no) (in_bom yes) (on_board yes) (dnp no)(property "Reference" "C32" (at 52.07 154.48000000000002 0) (effects (font (size 1 1)) ))(property "Value" "100n" (at 52.07 165.56 0) (effects (font (size 1 1)) ))(property "Footprint" "PRO:Capacitor_SMD__C_0402_1005Metric" (at 52.07 160.02 0) (effects (font (size 1 1)) (hide yes)))(property "Datasheet" "" (at 52.07 160.02 0) (effects (font (size 1 1)) (hide yes)))(property "MPN" "GRM155R71C104KA88D" (at 52.07 160.02 0) (effects (font (size 1 1)) (hide yes)))(pin "1")(pin "2"))(wire (pts (xy 44.45 160.02) (xy 39.37 160.02)) (stroke (width 0) (type default)))(global_label "3V3" (shape input) (at 39.37 160.02 0) (effects (font (size 0.8 0.8)) (justify left))(property "Intersheetrefs" "${INTERSHEET_REFS}" (at 39.37 160.02 0) (effects (font (size 0.8 0.8)) (hide yes))))(wire (pts (xy 59.69 160.02) (xy 64.77 160.02)) (stroke (width 0) (type default)))(global_label "GND" (shape input) (at 64.77 160.02 180) (effects (font (size 0.8 0.8)) (justify right))(property "Intersheetrefs" "${INTERSHEET_REFS}" (at 64.77 160.02 0) (effects (font (size 0.8 0.8)) (hide yes))))(symbol (lib_id "PRO:C33") (at 146.05 160.02 0) (unit 1) (exclude_from_sim no) (in_bom yes) (on_board yes) (dnp no)(property "Reference" "C33" (at 146.05 154.48000000000002 0) (effects (font (size 1 1)) ))(property "Value" "1u" (at 146.05 165.56 0) (effects (font (size 1 1)) ))(property "Footprint" "PRO:Capacitor_SMD__C_0402_1005Metric" (at 146.05 160.02 0) (effects (font (size 1 1)) (hide yes)))(property "Datasheet" "" (at 146.05 160.02 0) (effects (font (size 1 1)) (hide yes)))(property "MPN" "GRM155R61A105KE15D" (at 146.05 160.02 0) (effects (font (size 1 1)) (hide yes)))(pin "1")(pin "2"))(wire (pts (xy 138.43 160.02) (xy 133.35 160.02)) (stroke (width 0) (type default)))(global_label "USB_5V" (shape input) (at 133.35 160.02 0) (effects (font (size 0.8 0.8)) (justify left))(property "Intersheetrefs" "${INTERSHEET_REFS}" (at 133.35 160.02 0) (effects (font (size 0.8 0.8)) (hide yes))))(wire (pts (xy 153.67 160.02) (xy 158.75 160.02)) (stroke (width 0) (type default)))(global_label "GND" (shape input) (at 158.75 160.02 180) (effects (font (size 0.8 0.8)) (justify right))(property "Intersheetrefs" "${INTERSHEET_REFS}" (at 158.75 160.02 0) (effects (font (size 0.8 0.8)) (hide yes)))))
